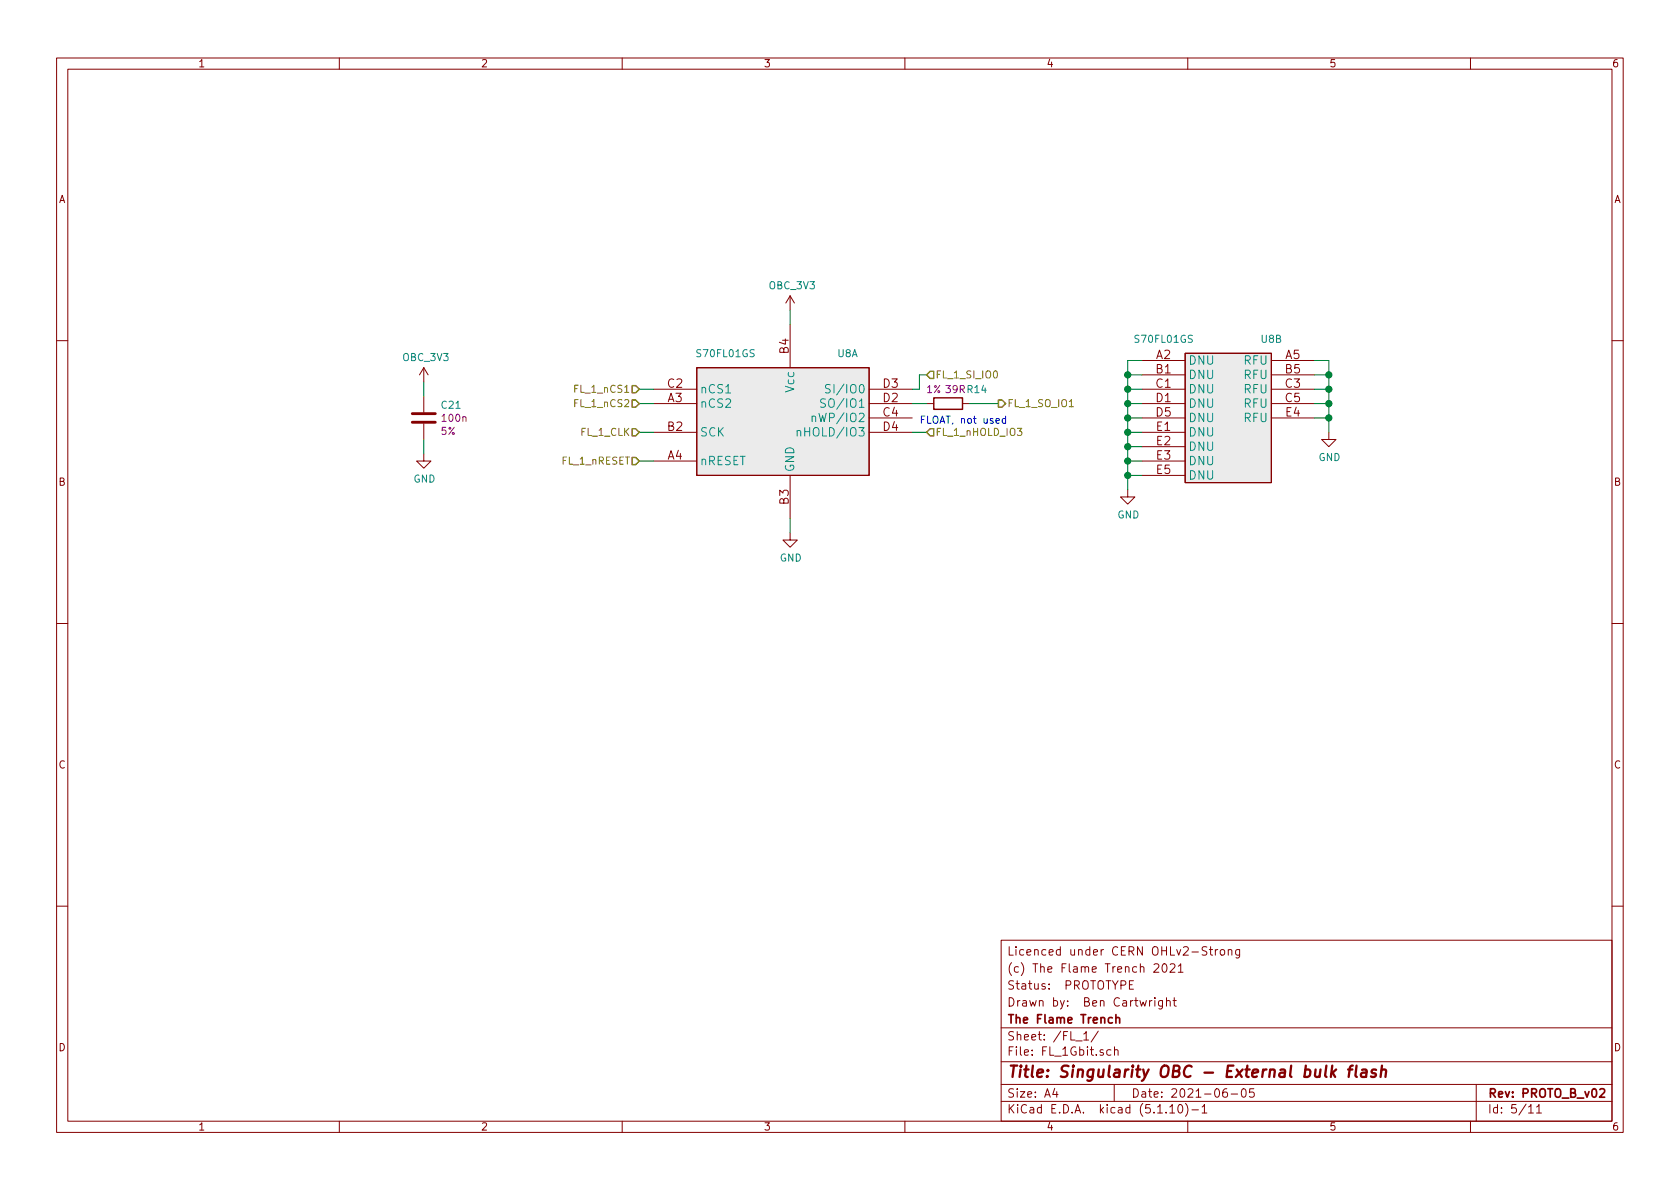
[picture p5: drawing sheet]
<svg xmlns="http://www.w3.org/2000/svg" width="297mm" height="210mm" viewBox="0 0 297 210" stroke-linecap="round" stroke-linejoin="round" font-family="sans-serif">
<g fill="none" stroke="#840000" stroke-width=".18">
<path d="M10 10.3h277v189.9h-277zM12 12.2h273v186.1h-273zM60 10.3v1.9M110 10.3v1.9M160 10.3v1.9M210 10.3v1.9M260 10.3v1.9M139.7 52.3l-.8 1.3M139.7 52.3v2.6M139.7 57.4v7.6M139.7 52.3l.8 1.3M10 60.2h2"/>
<path d="M74.9 65l-.7 1.3M74.9 65v2.6M74.9 70.1v2.8M74.9 74.9v2.8M74.9 65l.8 1.3M115.6 71.4h7.6M115.6 76.4h7.6M115.6 68.8h7.6M153.7 71.4h7.6M153.7 76.4h7.6M153.7 68.8h7.6M153.7 73.9h7.6"/>
<path d="M163.8 71.4h1.3M170.2 71.4h1.2M201.9 71.4h7.6M201.9 76.4h7.6M201.9 68.8h7.6M201.9 73.9h7.6M201.9 63.7h7.6M201.9 66.3h7.6M201.9 79h7.6M224.8 71.4h7.6M224.8 68.8h7.6M224.8 73.9h7.6"/>
<path d="M224.8 63.7h7.6M224.8 66.3h7.6M234.9 76.4v1.3h1.3l-1.3 1.3-1.2-1.3h1.2M285 60.2h2M74.9 80.3v1.2h1.3l-1.3 1.3-1.2-1.3h1.2M115.6 81.5h7.6M139.7 94.2v1.3h1.3l-1.3 1.3-1.3-1.3h1.3M139.7 84.1v7.6M199.4 86.6v1.3h1.3l-1.3 1.2-1.3-1.2h1.3M201.9 81.5h7.6M201.9 84.1h7.6M10 110.3h2"/>
<path d="M285 110.3h2M10 160.2h2M177 166.3h108v32h-108zM199.7 174.1h.5M200.4 173.4h-.7v1.5h.7M203.3 176.9v1M203.7 176.9l-.4 .3M204 170.6l.3-.2h.3l.3 .5-.9 1h.9M204.2 176.4v.2M204.2 176.9v1M205.5 176.9v1.2l-.2 .3h-.4M205.5 177l-.4-.1-.3 .3 .1 .6 .2 .1 .4-.1"/>
<path d="M205.6 170.6l.2-.2a.81 .81 0 0 1 .6 .6 .81 .81 0 0 1-.3 .9h-.1a.79 .79 0 0 1-.4-1.3zM206.2 177.1l.1-.1a.37 .37 0 0 1 .6 .1v.8M206.2 176.4v1.5M206.9 170.6l.2-.2h.4l.2 .5-.9 1h.9M207.4 176.9h.6M207.6 176.4v1.3l.4 .2M208.3 170.9l.5-.5v1.5M208.3 171.9h.9M213.4 167.5l-.6-.1-.2 .2v.4l.7 .3 .1 .3-.3 .3-.6-.1M213.8 167.9h.6M214 167.4v1.3l.4 .2M214.9 167.9v1"/>
<path d="M215.3 167.9l-.4 .3M215.8 168l.2-.1 .5 .1v.8l-.2 .1-.5-.1zM217.2 168l.2-.1 .4 .1v.9M217.2 167.9v1M219.2 167.9v1.2l-.3 .3-.4-.1M219.2 168l-.5-.1-.2 .3 .1 .6h.6M285 160.2h2M60 198.3v1.9M110 198.3v1.9M160 198.3v1.9M177 194.8h108M177 191.8h108"/>
<path d="M177 187.8h108M177 181.8h108M186.5 192.5l-.4 1h1M186.8 193v1M190.2 184.1h1.1M191.6 182.8l.4-.4v1.5M191.6 183.9h.9M194.2 182.3l-1.3 2M196.4 185.7l-.4-.1-.3 .3 .1 .6 .2 .1 .4-.1M197 191.8v3M197.1 185.7l.2-.1 .3 .1 .1 .9M197.1 185.1v1.5"/>
<path d="M206.8 195.8l.5-.5v1.5M206.8 196.8h.9M208.5 195.4l.1-.1a.8 .8 0 0 1 .5 .8 .8 .8 0 0 1-.5 .7 1 1 0 0 1-.1-1.4zM209.6 195.1a1.71 1.71 0 0 1 0 2.3M210 198.3v1.9M210.7 196.3h1.2M212.5 195.8l.5-.5v1.5M212.5 196.8h.9M216.9 192.5a.62 .62 0 0 0-.7 .7l.1 .7 .2 .1 .5-.1v-.5l-.1-.2-.4-.1-.3 .3M217.7 193.5h1.1M219.6 192.7l.4-.2a.94 .94 0 0 1 0 1.5 .82 .82 0 0 1-.4-1.3zM221.7 192.5h-.7l-.1 .7 .2-.1 .5 .1 .2 .2-.1 .5-.2 .1-.6-.1"/>
<path d="M260 198.3v1.9M261 191.8v6.5M270.3 195.8l.4-.5v1.5M270.3 196.8h.8M271.7 195.8l.4-.5v1.5M271.7 196.8h.8"/>
</g>
<path d="M197.3 179.4v1.5M196.7 180l-.5-.1-.2 .3 .1 .6h.6M197.3 180.1l.1-.1a.37 .37 0 0 1 .6 .1v.8M282.9 192.7l.2-.2h.3l.3 .2v.3v.2l-.9 .8h.9" fill="none" stroke="#840000" stroke-width=".3"/>
<path d="M235.6 188.4l-.3 2M235.6 189.7l.5 .7M236.2 189.1l-.8 .8M238.4 189.1h.7M239.2 188.4l-.4 .1-.1 .2-.2 1.7M239.9 188.4l-.3 1.8 .3 .2M240.8 189.2h.8l-.1 1.2M241.6 189.6l-.7 .1a.4 .4 0 0 0-.3 .3 .4 .4 0 0 0 .2 .4l.7-.1M243.3 189.2h-.7l-.1 .3 .2 .3 .5 .1 .1 .3-.1 .1-.2 .1-.6-.1M244.2 189.3a.5 .5 0 0 1 .9 .1l-.1 1M244.3 188.4l-.2 2" fill="none" stroke="#840000" stroke-width=".41"/>
<path d="M72.9 74.7h4.1M72.9 73.1h4.1" fill="none" stroke="#840000" stroke-width=".51"/>
<g fill="#ebebeb" stroke="#ebebeb" stroke-width=".18">
<path d="M123.2 65h30.5v19.1h-30.5z"/>
<path d="M209.5 62.5h15.3v22.8h-15.3z"/>
</g>
<path d="M123.2 65h30.5v19.1h-30.5zM209.5 62.5h15.3v22.8h-15.3z" fill="none" stroke="#840000" stroke-width=".2"/>
<path d="M140.9 76.2l.2-.1 .4 .1 .1 .9M140.9 76.1v1M143.6 73.7l.2-.1 .3 .1 .1 .9M143.6 73.6v1M145.9 70.6l-.5-.1-.3 .3 .1 .4 .7 .3v.4l-.3 .1h-.5M146.8 68.1l-.6-.1-.2 .1v.5l.7 .3 .1 .3-.3 .3-.6-.1" fill="none" stroke="#008484" stroke-width=".18"/>
<path d="M165.1 70.4h5.1v2h-5.1z" fill="none" stroke="#840000" stroke-width=".25"/>
<g fill="none" stroke="#008400" stroke-width=".18">
<path d="M139.7 54.9v2.5M74.9 67.6v2.5M74.9 77.7v2.6M113 71.4h2.6M113 68.8h2.6M113 76.4h2.6M161.3 71.4h2.5M161.3 76.4h2.5M163.8 66.3h-1.2v2.5h-1.3M171.4 71.4h5.1M199.4 66.3h2.5M199.4 71.4h2.5"/>
<path d="M199.4 68.8h2.5M199.4 76.4h2.5M199.4 73.9h2.5M199.4 79h2.5M201.9 63.7h-2.5v22.9M232.4 66.3h2.5M232.4 63.7h2.5v12.7M232.4 71.4h2.5M232.4 68.8h2.5M232.4 73.9h2.5M113 81.5h2.6M139.7 91.7v2.5"/>
<path d="M199.4 81.5h2.5M199.4 84.1h2.5"/>
</g>
<path d="M111.8 75.8h.6l.6 .6-.6 .7h-.6zM111.8 70.7h.6l.6 .7-.6 .6h-.6zM111.8 68.2h.6l.6 .6-.6 .7h-.6zM164.5 65.7h.6v1.2h-.6l-.7-.6zM164.5 75.8h.6v1.3h-.6l-.7-.7zM176.5 70.7h.7l.6 .7-.6 .6h-.7zM111.8 80.9h.6l.6 .6-.6 .7h-.6z" fill="none" stroke="#848400" stroke-width=".25"/>
<path d="M179.9 75.7h.8l-.5 .5 .4 .1 .1 .5-.3 .2-.5-.1M189.1 71.9h.7" fill="none" stroke="#848400" stroke-width=".18"/>
<path d="M176.1 74.4l.6-.1v-.2l-.4-.1-.2 .2 .1 .6h.5M177.8 74.1l-.4-.1-.2 .2 .1 .6h.5M177.8 73.6v1.2" fill="none" stroke="#0000c2" stroke-width=".18"/>
<g fill="#008400" stroke="#008400" stroke-width=".25">
<circle cx="235" cy="73.9" r=".51"/>
<circle cx="235" cy="71.4" r=".51"/>
<circle cx="235" cy="68.8" r=".51"/>
<circle cx="235" cy="66.3" r=".51"/>
<circle cx="199.4" cy="84.1" r=".51"/>
<circle cx="199.4" cy="81.5" r=".51"/>
<circle cx="199.4" cy="79" r=".51"/>
<circle cx="199.4" cy="76.4" r=".51"/>
<circle cx="199.4" cy="73.9" r=".51"/>
<circle cx="199.4" cy="71.4" r=".51"/>
<circle cx="199.4" cy="68.8" r=".51"/>
<circle cx="199.4" cy="66.3" r=".51"/>
</g>
<text font-size="2.8" fill="#840000" x="178" y="190.5">Title: Singularity OBC - External bulk flash</text>
<g font-size="2.1" fill="#840000">
<text x="139.4" y="62.5" transform="rotate(-90 139.4 62.5)">B4</text>
<text x="204.4" y="63.5">A2</text>
<text x="227.3" y="63.5">A5</text>
<text x="118.1" y="71.1">A3</text>
<text x="118.1" y="68.6">C2</text>
<text x="156.2" y="71.1">D2</text>
<text x="156.2" y="68.6">D3</text>
<text x="204.4" y="66">B1</text>
<text x="204.4" y="68.6">C1</text>
<text x="204.4" y="71.1">D1</text>
<text x="227.3" y="66">B5</text>
<text x="227.3" y="68.6">C3</text>
<text x="227.3" y="71.1">C5</text>
<text x="118.1" y="76.2">B2</text>
<text x="156.2" y="73.7">C4</text>
<text x="156.2" y="76.2">D4</text>
<text x="204.4" y="73.7">D5</text>
<text x="204.5" y="76.2">E1</text>
<text x="227.3" y="73.7">E4</text>
<text x="118.1" y="81.3">A4</text>
<text x="204.5" y="78.7">E2</text>
<text x="204.5" y="81.3">E3</text>
<text x="204.5" y="83.8">E5</text>
<text x="139.4" y="89.2" transform="rotate(-90 139.4 89.2)">B3</text>
<text x="178" y="172">(c) The Flame Trench 2021</text>
<text x="178" y="169">Licenced under CERN OHLv2-Strong</text>
<text x="178" y="178">Drawn by: Ben Cartwright</text>
<text x="178" y="175">Status: PROTOTYPE</text>
<text x="178" y="184">Sheet: /FL_1/</text>
<text x="178" y="181">The Flame Trench</text>
<text x="178" y="186.7">File: FL_1Gbit.sch</text>
<text x="178" y="196.9">KiCad E.D.A. kicad (5.1.10)-1</text>
<text x="178" y="194.1">Size: A4</text>
<text x="200" y="194.1">Date: 2021-06-05</text>
<text x="263" y="194.1">Rev: PROTO_B_v02</text>
<text x="263" y="196.9">Id: 5/11</text>
</g>
<g font-size="2.1" fill="#008484">
<text x="210.1" y="64.5">DNU</text>
<text x="220" y="64.5">RFU</text>
<text x="123.7" y="69.6">nCS1</text>
<text x="140.4" y="69.2" transform="rotate(-90 140.4 69.2)">Vcc</text>
<text x="147.2" y="69.6">SI/IO0</text>
<text x="210.1" y="67">DNU</text>
<text x="210.1" y="69.6">DNU</text>
<text x="220" y="67">RFU</text>
<text x="220" y="69.6">RFU</text>
<text x="123.7" y="72.1">nCS2</text>
<text x="123.7" y="77.2">SCK</text>
<text x="142" y="77.2">nHOLD/IO3</text>
<text x="144.6" y="74.6">nWP/IO2</text>
<text x="146.2" y="72.1">SO/IO1</text>
<text x="210.1" y="72.1">DNU</text>
<text x="210.1" y="74.6">DNU</text>
<text x="210.1" y="77.2">DNU</text>
<text x="220" y="72.1">RFU</text>
<text x="220" y="74.6">RFU</text>
<text x="123.7" y="82.3">nRESET</text>
<text x="140.4" y="83.6" transform="rotate(-90 140.4 83.6)">GND</text>
<text x="210.1" y="79.7">DNU</text>
<text x="210.1" y="82.3">DNU</text>
<text x="210.1" y="84.8">DNU</text>
</g>
<g font-size="1.8" fill="#840000">
<text x="35" y="11.9">1</text>
<text x="85" y="11.9">2</text>
<text x="135" y="11.9">3</text>
<text x="185" y="11.9">4</text>
<text x="235" y="11.9">5</text>
<text x="285" y="11.9">6</text>
<text x="10.4" y="35.9">A</text>
<text x="285.4" y="35.9">A</text>
<text x="10.4" y="85.9">B</text>
<text x="285.4" y="85.9">B</text>
<text x="10.4" y="135.9">C</text>
<text x="285.4" y="135.9">C</text>
<text x="10.4" y="185.9">D</text>
<text x="285.4" y="185.9">D</text>
<text x="35" y="199.9">1</text>
<text x="85" y="199.9">2</text>
<text x="135" y="199.9">3</text>
<text x="185" y="199.9">4</text>
<text x="235" y="199.9">5</text>
<text x="285" y="199.9">6</text>
</g>
<g font-size="1.8" fill="#008484">
<text x="136.1" y="51.1">OBC_3V3</text>
<text x="71.3" y="63.8">OBC_3V3</text>
<text x="123.4" y="63.2">S70FL01GS</text>
<text x="148.1" y="63.2">U8A</text>
<text x="200.8" y="60.6">S70FL01GS</text>
<text x="223" y="60.6">U8B</text>
<text x="78.1" y="72.3">C21</text>
<text x="233.1" y="81.5">GND</text>
<text x="73.1" y="85.3">GND</text>
<text x="197.6" y="91.7">GND</text>
<text x="137.9" y="99.3">GND</text>
</g>
<g font-size="1.8" fill="#848400">
<text x="101.9" y="69.5">FL_1_nCS1</text>
<text x="165.4" y="66.9">FL_1_SI_IO0</text>
<text x="101.9" y="72">FL_1_nCS2</text>
<text x="102.8" y="77.1">FL_1_CLK</text>
<text x="165.4" y="77.1">FL_1_nHOLD_IO3</text>
<text x="178.1" y="72">FL_1_SO_IO1</text>
<text x="99.4" y="82.2">FL_1_nRESET</text>
</g>
<g font-size="1.8" fill="#840084">
<text x="163.8" y="69.5">1% 39R R14</text>
<text x="78" y="76.9">5%</text>
<text x="78.3" y="74.6">100n</text>
</g>
<text font-size="1.8" fill="#0000c2" x="162.6" y="74.9">FLOAT, not used</text>
</svg>
